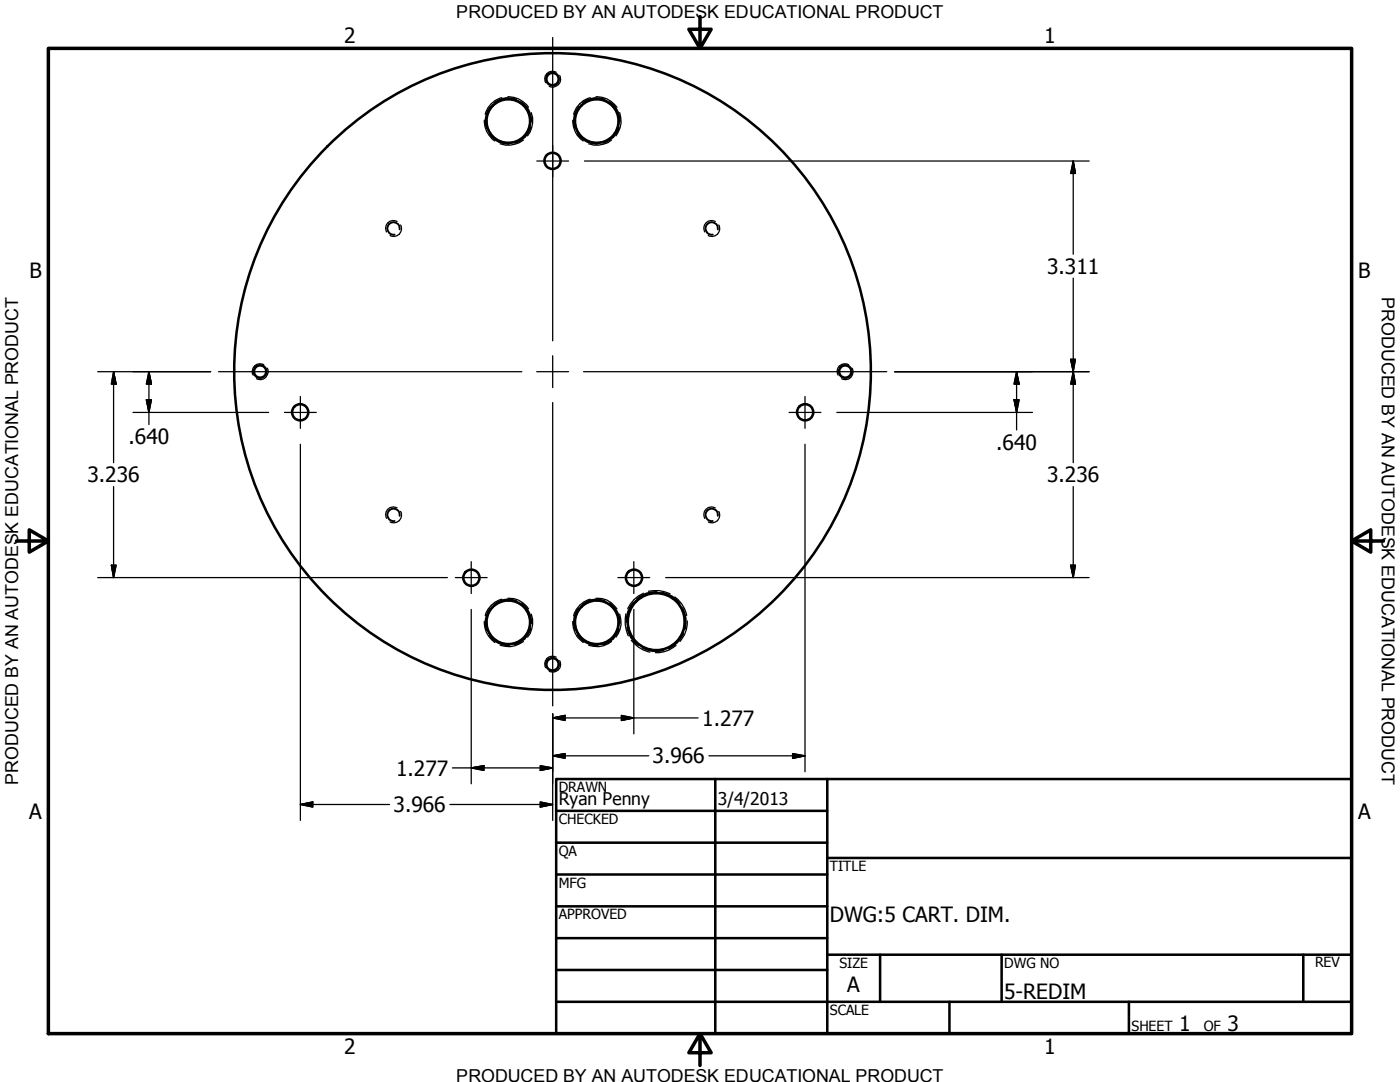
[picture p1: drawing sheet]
<svg xmlns="http://www.w3.org/2000/svg" width="279mm" height="216mm" viewBox="0 0 279 216" stroke-linecap="round" stroke-linejoin="round" font-family="sans-serif">
<!-- layer: Hidden (ANSI) -->
<g fill="none" stroke="#000" stroke-width=".38">
<path d="M100.3 19.9a4.1 4.1 0 0 0-3 3M101.3 19.7a4.3 4.3 0 0 1 3.8 2M103 19.8a4.5 4.5 0 0 0-4.3 .7M117.9 19.9a4.1 4.1 0 0 0-3 3M119 19.7a4.3 4.3 0 0 1 3.7 2M120.6 19.8a4.5 4.5 0 0 0-4.3 .7M97.1 24a4.3 4.3 0 0 0 1.9 3.7M97.7 26.7a4.2 4.2 0 0 0 3.9 2M97.9 21.3a4.5 4.5 0 0 0-.7 4.4M104 20.4a4.6 4.6 0 0 1 2 3.9M104.1 27.6a4.3 4.3 0 0 1-4.1 .7M105.6 22.7a4.3 4.3 0 0 1-.7 4.1"/>
<path d="M105.9 25.4a4.4 4.4 0 0 1-3.2 3.1M114.7 24a4.3 4.3 0 0 0 1.9 3.7M115.3 26.7a4.4 4.4 0 0 0 4 2M115.5 21.3a4.5 4.5 0 0 0-.7 4.4M121.7 20.4a4.6 4.6 0 0 1 2 3.9M121.8 27.6a4.4 4.4 0 0 1-4.2 .7M123.3 22.7a4.3 4.3 0 0 1-.7 4.1M123.5 25.4a4.4 4.4 0 0 1-3.1 3.1M79.8 45.8a1.24 1.24 0 0 0-1.2-1.5 1.24 1.24 0 0 0-1.3 1.3 1.24 1.24 0 0 0 1.4 1.2M143.3 45.8a1.24 1.24 0 0 0-1.2-1.5 1.24 1.24 0 0 0-1.3 1.3 1.24 1.24 0 0 0 1.4 1.2M79.8 102.9a1.24 1.24 0 0 0-1.2-1.4 1.24 1.24 0 0 0-1.3 1.3 1.24 1.24 0 0 0 1.4 1.1M101.3 119.8a4.3 4.3 0 0 1 3.8 1.9"/>
<path d="M103 119.9a4.5 4.5 0 0 0-4.3 .7M119 119.8a4.3 4.3 0 0 1 3.7 1.9M120.6 119.9a4.5 4.5 0 0 0-4.3 .7M128.9 118.7a5.3 5.3 0 0 0-3.3 3.3M130 118.4a5.9 5.9 0 0 1 4.6 1.2M131.1 118.1a5.6 5.6 0 0 0-4 1.4M132.1 118.2a5.4 5.4 0 0 1 3.5 2.3M143.3 102.9a1.24 1.24 0 0 0-1.2-1.4 1.24 1.24 0 0 0-1.3 1.3 1.24 1.24 0 0 0 1.4 1.1M97.1 124.1a4.3 4.3 0 0 0 1.9 3.7M97.7 126.7a4.6 4.6 0 0 0 3.9 2.1M97.9 121.4a4.5 4.5 0 0 0-.7 4.3M100.3 120a4.1 4.1 0 0 0-3 3"/>
<path d="M104 120.4a4.8 4.8 0 0 1 2 3.9M104.1 127.6a4.3 4.3 0 0 1-4.1 .7M105.6 122.7a4.4 4.4 0 0 1-.7 4.2M105.9 125.5a4.4 4.4 0 0 1-3.2 3.1M114.7 124.1a4.3 4.3 0 0 0 1.9 3.7M115.3 126.7a4.8 4.8 0 0 0 4 2.1M115.5 121.4a4.5 4.5 0 0 0-.7 4.3M117.9 120a4.1 4.1 0 0 0-3 3M121.7 120.4a4.8 4.8 0 0 1 2 3.9M121.8 127.6a4.4 4.4 0 0 1-4.2 .7M123.3 122.7a4.4 4.4 0 0 1-.7 4.2M123.5 125.5a4.4 4.4 0 0 1-3.1 3.1"/>
<path d="M125.2 125.2a5.4 5.4 0 0 0 2.2 3.5M125.3 123.1a5.9 5.9 0 0 0 1.2 4.5M126.4 120.2a5.6 5.6 0 0 0-1.4 3.9M127.3 128.5a5.4 5.4 0 0 0 4.5 1.2M128.3 129.3a5.8 5.8 0 0 0 4.1 .5M135.4 120.4a5.6 5.6 0 0 1 1.2 4.5M136.2 121.3a5.8 5.8 0 0 1 .5 4.2M136.3 126a5.3 5.3 0 0 1-3.3 3.3M136.3 126.5a6.1 6.1 0 0 1-2.9 2.9"/>
</g>
<!-- layer: Hidden Narrow (ANSI) -->
<g fill="none" stroke="#000" stroke-width=".25">
<path d="M100.1 19.5a4.7 4.7 0 0 0-3.3 3.3M101.3 19.3a4.9 4.9 0 0 1 4.2 2.1M111 14.4a1.54 1.54 0 0 0-1.8 .3 1.54 1.54 0 0 0-.3 1.8M111.7 15a1.58 1.58 0 0 1-.3 1.9 1.58 1.58 0 0 1-1.8 .3M117.8 19.5a4.7 4.7 0 0 0-3.3 3.3M118.9 19.3a4.9 4.9 0 0 1 4.2 2.1M96.6 24a4.9 4.9 0 0 0 2.1 4.1M104.5 27.9a4.9 4.9 0 0 1-4.7 .8M106 22.5a4.9 4.9 0 0 1-.7 4.6M114.3 24a4.9 4.9 0 0 0 2.1 4.1M122 27.9a4.8 4.8 0 0 1-4.5 .8M123.6 22.5a4.7 4.7 0 0 1-.7 4.6"/>
<path d="M79.2 44.2a1.54 1.54 0 0 0-1.8 .2 1.54 1.54 0 0 0-.2 1.9M79.9 44.9a1.54 1.54 0 0 1-.2 1.8 1.54 1.54 0 0 1-1.8 .3M142.7 44.2a1.54 1.54 0 0 0-1.8 .2 1.54 1.54 0 0 0-.2 1.9M143.4 44.9a1.54 1.54 0 0 1-.2 1.8 1.54 1.54 0 0 1-1.8 .3M52.6 72.8a1.54 1.54 0 0 0-1.8 .2 1.54 1.54 0 0 0-.3 1.9M53.3 73.5a1.58 1.58 0 0 1-.3 1.8 1.58 1.58 0 0 1-1.8 .3M169.4 72.8a1.54 1.54 0 0 0-1.9 .2 1.54 1.54 0 0 0-.2 1.9M170.1 73.5a1.54 1.54 0 0 1-.3 1.8 1.54 1.54 0 0 1-1.8 .3M79.2 101.3a1.54 1.54 0 0 0-1.8 .3 1.54 1.54 0 0 0-.2 1.8M79.9 102a1.54 1.54 0 0 1-.2 1.9 1.54 1.54 0 0 1-1.8 .2M100.1 119.6a4.7 4.7 0 0 0-3.3 3.3M101.3 119.4a4.5 4.5 0 0 1 4.2 2.1"/>
<path d="M117.8 119.6a4.7 4.7 0 0 0-3.3 3.3M118.9 119.4a4.5 4.5 0 0 1 4.2 2.1M128.4 118.4a6.2 6.2 0 0 0-3.1 3.1M129.4 118a6.5 6.5 0 0 1 4.3 .5M134.7 119.1a5.9 5.9 0 0 1 2.3 3.7M142.7 101.3a1.54 1.54 0 0 0-1.8 .3 1.54 1.54 0 0 0-.2 1.8M143.4 102a1.54 1.54 0 0 1-.2 1.9 1.54 1.54 0 0 1-1.8 .2M96.6 124a4.9 4.9 0 0 0 2.1 4.2M104.5 128a4.7 4.7 0 0 1-4.7 .7M106 122.6a4.8 4.8 0 0 1-.7 4.5M111 131.1a1.54 1.54 0 0 0-1.8 .3 1.54 1.54 0 0 0-.3 1.8M111.7 131.8a1.54 1.54 0 0 1-.3 1.9 1.54 1.54 0 0 1-1.8 .2"/>
<path d="M114.3 124a4.9 4.9 0 0 0 2.1 4.2M122 128a4.5 4.5 0 0 1-4.5 .7M123.6 122.6a4.5 4.5 0 0 1-.7 4.5M124.9 122.5a6.8 6.8 0 0 0 .5 4.4M126 127.8a6.4 6.4 0 0 0 3.7 2.3M134.9 128.8a5.8 5.8 0 0 1-4.1 1.4M137.2 123.9a5.8 5.8 0 0 1-1.5 4.1"/>
</g>
<!-- layer: Visible (ANSI) -->
<g fill="none" stroke="#000" stroke-width=".51">
<circle cx="110.3" cy="15.8" r="1.24"/>
<circle cx="101.4" cy="24.2" r="4.4"/>
<circle cx="110.3" cy="32.1" r="1.62"/>
<circle cx="119.1" cy="24.2" r="4.4"/>
<circle cx="51.9" cy="74.1" r="1.24"/>
<circle cx="110.3" cy="74.1" r="63.5"/>
<circle cx="168.7" cy="74.1" r="1.24"/>
<circle cx="59.9" cy="82.3" r="1.62"/>
<circle cx="160.7" cy="82.3" r="1.62"/>
<circle cx="94.1" cy="115.3" r="1.62"/>
<circle cx="126.5" cy="115.3" r="1.62"/>
<circle cx="101.4" cy="124.2" r="4.4"/>
<circle cx="110.3" cy="132.6" r="1.24"/>
<circle cx="119.1" cy="124.2" r="4.4"/>
<circle cx="131" cy="124" r="5.7"/>
</g>
<!-- layer: Border (ANSI) -->
<path d="M9.7 9.7h260v196.5h-260zM139.7 3.3v6.4l-2.2-3.9h4.4l-2.2 3.9M3.3 107.9h6.4l-3.9-2.2v4.5l3.9-2.3M269.7 107.9l3.9 2.3v-4.5l-3.9 2.2h6.4M139.7 206.2l2.2 3.9h-4.4l2.2-3.9v6.4" fill="none" stroke="#000" stroke-width=".7"/>
<!-- layer: Title (ANSI) -->
<g fill="none" stroke="#000" stroke-width=".51">
<path d="M111 155.4h158.7v50.8h-158.7zM142.7 155.4v50.8M165.1 155.4v50.8M111 161.8h54.1M111 168.1h54.1M111 174.5h54.1M165.1 171.2h104.6M111 180.8h54.1M111 187.2h54.1M111 193.5h54.1M111 199.9h158.7M165.1 190.5h104.6"/>
<path d="M175.6 190.5v9.4M189.5 199.9v6.3M199.9 190.5v9.4M225.3 199.9v6.3M260.1 190.5v9.4"/>
</g>
<!-- layer: Center Mark (ANSI) -->
<g fill="none" stroke="#000" stroke-width=".25">
<path d="M110.3 7.5v60.5M107.1 32.1h6.4M110.3 29v6.3M43.6 74.2h60.5M59.9 79.1v6.4M107.1 74.2h6.4M110.3 71v6.3M116.5 74.2h60.5M160.7 79.1v6.4M56.8 82.3h6.3M110.3 80.3v60.5M157.5 82.3h6.3"/>
<path d="M90.9 115.3h6.3M94 112.1v6.3M123.3 115.3h6.4M126.5 112.1v6.3"/>
</g>
<!-- layer: Dimension (ANSI) -->
<g fill="none" stroke="#000" stroke-width=".25">
<path d="M116.6 32.1h100.8M214.2 32.1l.4 2.5h-.9zM214.2 32.1v18.6M214.2 55.5v36.8M19.5 74.2h22.5M22.7 74.2l.5 2.4h-1zM22.7 74.2v18.1M29.2 79.8h1l-.5 2.5zM29.7 74.2l.5 2.4h-1zM29.7 74.2v10.5M178.6 74.2h38.8M202.4 79.8h1l-.5 2.5z"/>
<path d="M202.9 74.2l.5 2.4h-1zM202.9 74.2v11.6M213.7 71.7h.9l-.4 2.5zM214.2 74.2l.4 2.4h-.9zM22.7 97.1v18.2M26.5 82.3h27.1M59.9 88.6v75.1M160.7 88.6v65.4M167 82.3h39.1M214.2 97.1v18.2M19.5 115.3h69.8M22.2 112.8h1l-.5 2.5z"/>
<path d="M132.8 115.3h84.6M213.7 112.8h.9l-.4 2.5zM94 121.6v34.8M126.5 121.6v24.8M90.3 153.2h20M94 153.2l2.6-.4v.9zM107.8 152.8l2.5 .4-2.5 .5zM110.3 143.3l2.5-.6v1.1zM110.3 150.8l2.5-.4v.9zM110.3 142.4v21.3M110.3 143.3h29M110.3 150.8h19.2"/>
<path d="M124 142.7l2.5 .6-2.5 .5zM141.5 150.8h19.2M158.2 150.4l2.5 .4-2.5 .5zM59.9 160.5l2.5-.5v1zM59.9 160.5h17.8M89.8 160.5h20.5M107.8 160l2.5 .5-2.5 .5z"/>
</g>
<g fill="#000" stroke="#000" stroke-width=".25">
<path d="M214.2 32.1l.4 2.5zM214.2 32.1l.4 2.5h-.9zM22.7 74.2l.5 2.4zM22.7 74.2l.5 2.4h-1zM29.2 79.8l.5 2.5zM29.2 79.8h1l-.5 2.5zM29.7 74.2l.5 2.4zM29.7 74.2l.5 2.4h-1zM202.4 79.8l.5 2.5zM202.4 79.8h1l-.5 2.5zM202.9 74.2l.5 2.4zM202.9 74.2l.5 2.4h-1z"/>
<path d="M213.7 71.7l.5 2.5zM213.7 71.7h.9l-.4 2.5zM214.2 74.2l.4 2.4zM214.2 74.2l.4 2.4h-.9zM22.2 112.8l.5 2.5zM22.2 112.8h1l-.5 2.5zM213.7 112.8l.5 2.5zM213.7 112.8h.9l-.4 2.5zM94 153.2l2.6-.4zM94 153.2l2.6-.4v.9zM107.8 153.7l2.5-.5zM107.8 152.8l2.5 .4-2.5 .5z"/>
<path d="M110.3 143.3l2.5-.6zM110.3 143.3l2.5-.6v1.1zM110.3 150.8l2.5-.4zM110.3 150.8l2.5-.4v.9zM124 143.8l2.5-.5zM124 142.7l2.5 .6-2.5 .5zM158.2 151.3l2.5-.5zM158.2 150.4l2.5 .4-2.5 .5zM59.9 160.5l2.5-.5zM59.9 160.5l2.5-.5v1zM107.8 161l2.5-.5zM107.8 160l2.5 .5-2.5 .5z"/>
</g>
<g font-size="4.2">
<text x="68.7" y="8.6">2</text>
<text x="208.4" y="8.6">1</text>
<text x="5.9" y="55.5">B</text>
<text x="209" y="54.7">3.311</text>
<text x="271.1" y="55.5">B</text>
<text x="25.7" y="88.6">.640</text>
<text x="198.8" y="89.7">.640</text>
<text x="17.5" y="96.3">3.236</text>
<text x="209" y="96.3">3.236</text>
<text x="140.1" y="144.8">1.277</text>
<text x="79.1" y="154.8">1.277</text>
<text x="130.2" y="152.3">3.966</text>
<text x="5.8" y="163.4">A</text>
<text x="78.5" y="162.1">3.966</text>
<text x="271" y="163.4">A</text>
<text x="165.6" y="183.9">DWG:5 CART. DIM.</text>
<text x="169.1" y="198">A</text>
<text x="200.4" y="199.3">5-REDIM</text>
<text x="235.3" y="205.7">1</text>
<text x="245" y="205.7">3</text>
<text x="68.7" y="210.3">2</text>
<text x="208.4" y="210.3">1</text>
</g>
<g font-size="3.6">
<text x="91.1" y="3.6">PRODUCED BY AN AUTODESK EDUCATIONAL PRODUCT</text>
<text x="275.8" y="59.3" transform="rotate(90 275.8 59.3)">PRODUCED BY AN AUTODESK EDUCATIONAL PRODUCT</text>
<text x="3.6" y="156.6" transform="rotate(-90 3.6 156.6)">PRODUCED BY AN AUTODESK EDUCATIONAL PRODUCT</text>
<text x="91.1" y="215.9">PRODUCED BY AN AUTODESK EDUCATIONAL PRODUCT</text>
</g>
<g font-size="3.5">
<text x="111.5" y="160.6">Ryan Penny</text>
<text x="143.3" y="160.7">3/4/2013</text>
</g>
<g font-size="2.8">
<text x="111.5" y="158">DRAWN</text>
<text x="111.5" y="164.4">CHECKED</text>
<text x="111.5" y="170.8">QA</text>
<text x="165.6" y="173.7">TITLE</text>
<text x="111.5" y="177.1">MFG</text>
<text x="111.5" y="183.5">APPROVED</text>
<text x="167.5" y="193.1">SIZE</text>
<text x="200.4" y="193.1">DWG NO</text>
<text x="262.4" y="193">REV</text>
<text x="165.6" y="202.5">SCALE</text>
<text x="225.8" y="205.7">SHEET</text>
<text x="240.2" y="205.7">OF</text>
</g>
</svg>
